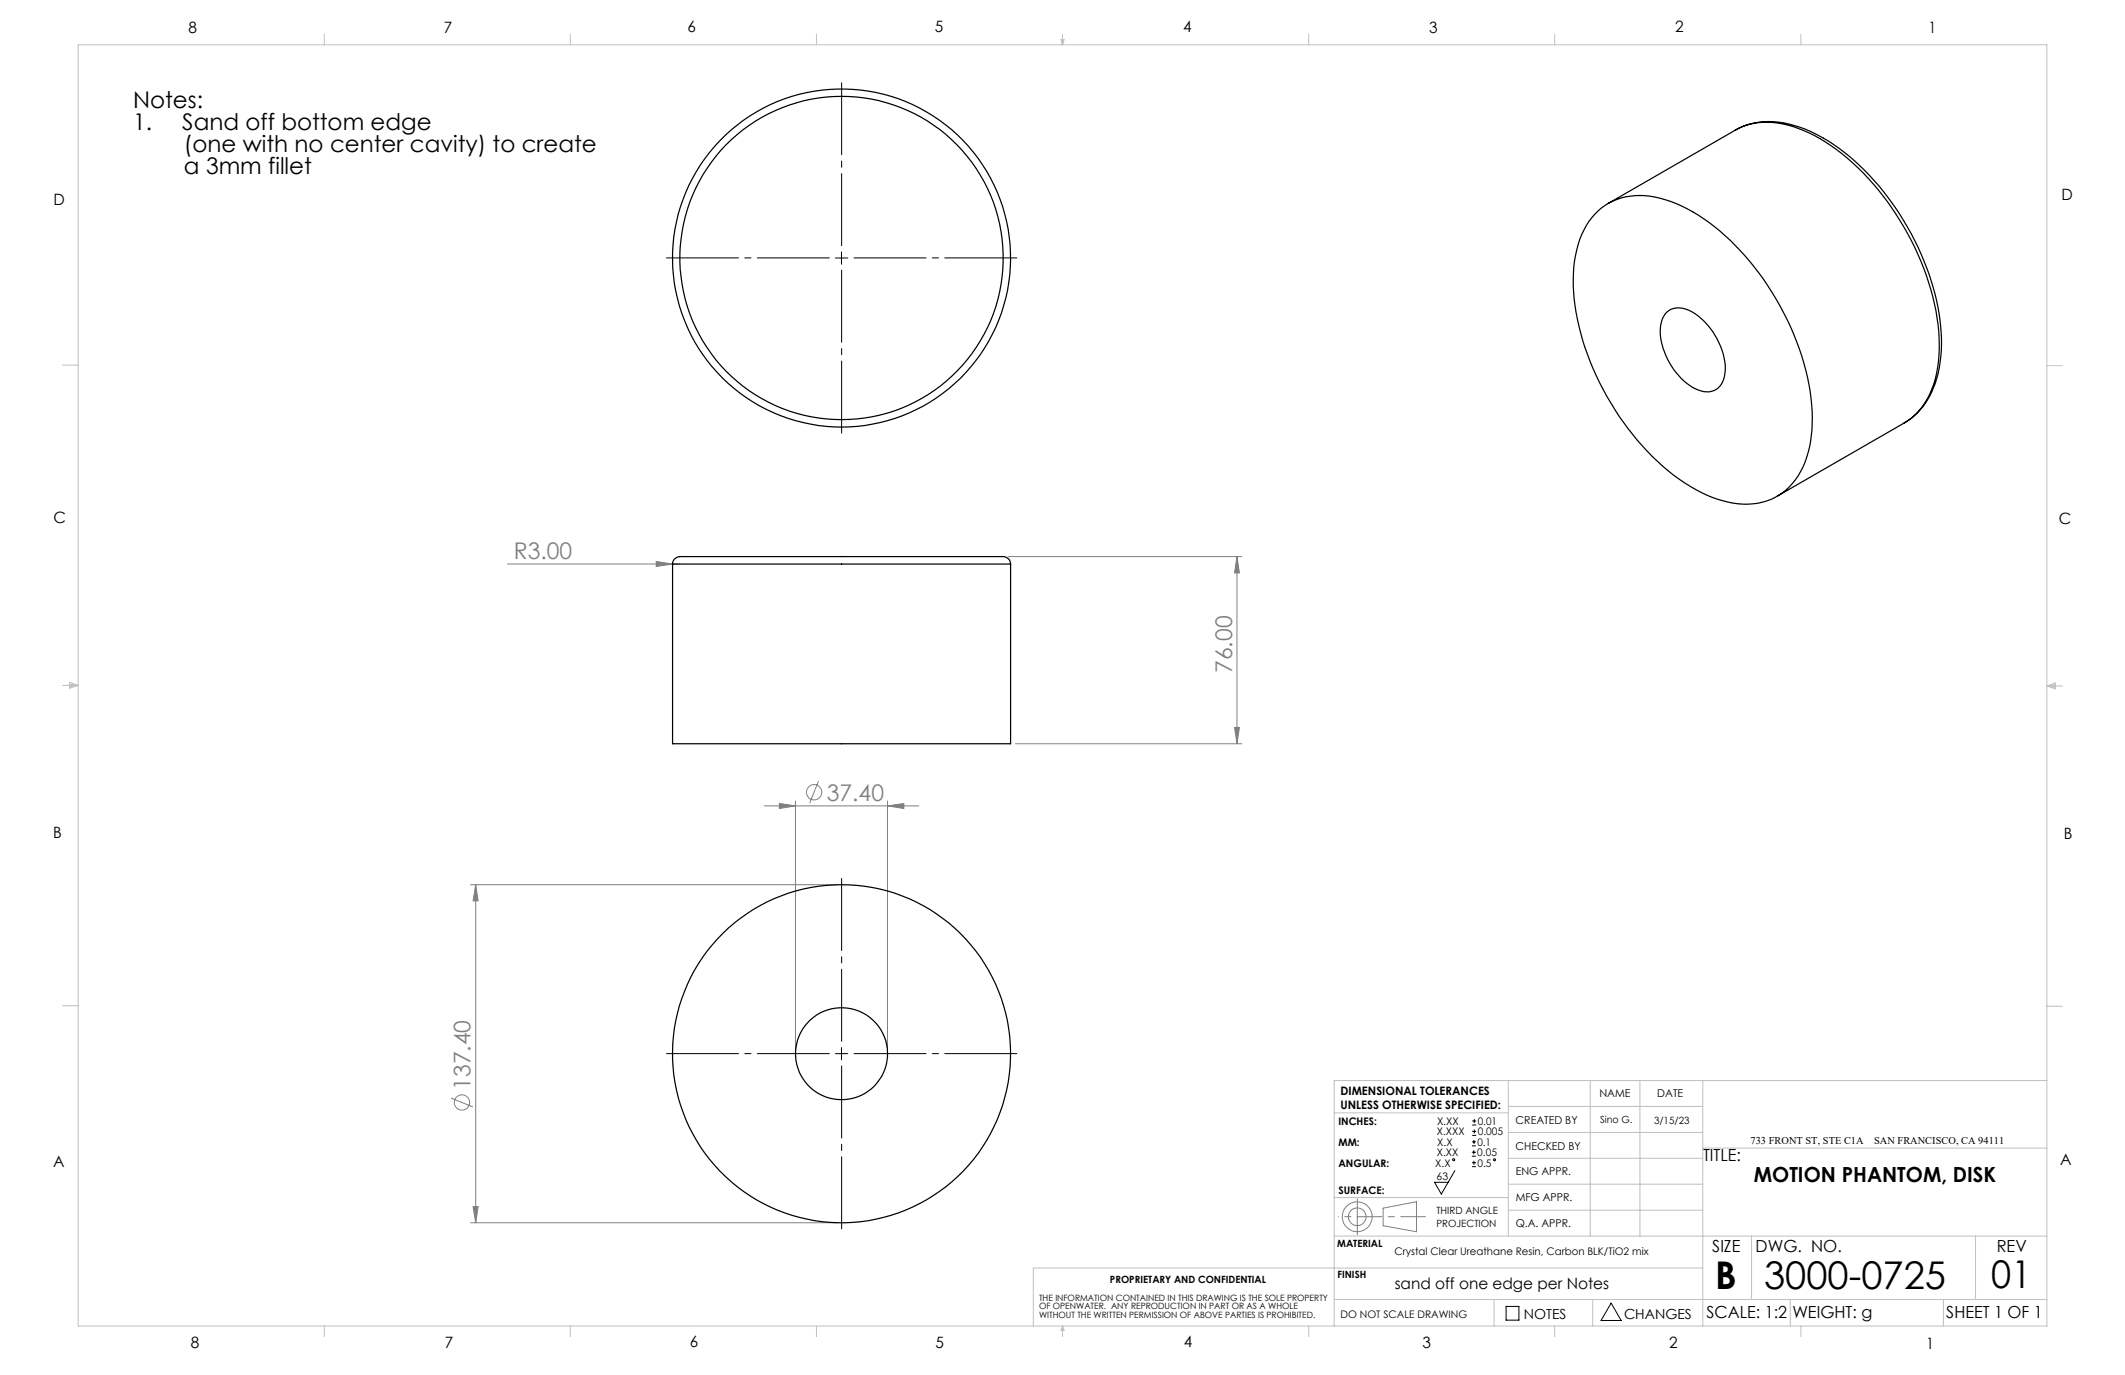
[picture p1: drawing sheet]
<svg xmlns="http://www.w3.org/2000/svg" width="432mm" height="279mm" viewBox="0 0 432 279" stroke-linecap="round" stroke-linejoin="round" font-family="sans-serif">
<g fill="none" stroke="#808080" stroke-width=".2">
<path d="M103.1 114.6h35M133.3 114.1l3.4 .5-3.4 .5zM204.9 113.1h47.4M251.4 113.1l.4 3.3h-.9zM251.4 113.1v38M166.3 158.7l-1.8 4.5M206.3 151.1h46M250.9 147.8h.9l-.4 3.3zM95.6 179.8h74.4M96.7 179.8l.5 3.3h-1.1zM96.7 179.8v68.7M155.3 163.8h31.4"/>
<path d="M158.4 163.3l3.2 .5-3.2 .5zM161.6 162.8v50.3M180.3 163.8l3.4-.5v1zM180.3 162.8v50.3M91.7 223.1l4.4 1.8M95.6 248.5h74.4M96.1 245.2h1.1l-.5 3.3zM281.1 245.5l6.7-1.3v6.1l-6.7-1.2z"/>
<circle cx="165.4" cy="161" r="1.56"/>
<circle cx="93.9" cy="224" r="1.55"/>
<circle cx="275.8" cy="247.3" r="1.8"/>
<circle cx="275.8" cy="247.3" r="3"/>
</g>
<g fill="none" stroke="#000" stroke-width=".2">
<path d="M169.8 52.4h2.5M171 51.2v2.5M169.8 214.1h2.5M171 212.9v2.5M295.6 237.9l-2.7 4.7-1.4-2.4h2.8M299.1 234.9h.8M299.1 234.1h.8M299.1 232.8h.8M299.1 232h.8M299.1 237.1h.8M299.1 236.3h.8M299.2 228.6h.8"/>
<path d="M299.2 227.8h.8M299.2 230.7h.8M299.2 229.9h.8M299.5 233.8v.8M299.5 231.6v.8M299.5 235.9v.8M299.6 227.4v.8M299.6 229.5v.8M306 265.5h2.6v2.8h-2.6zM327.4 264.8l2 3.5h-4.1z"/>
<circle cx="295.4" cy="235.7" r=".2"/>
<circle cx="303.7" cy="235.7" r=".2"/>
</g>
<path d="M168.5 52.4h-33.1M171 49.9v-33.1M171 54.9v33.1M173.5 52.4h33.1M168.5 214.1h-33.1M171 211.6v-33.1M171 216.6v33.1M173.5 214.1h33.1" fill="none" stroke="#000" stroke-width=".2" stroke-dasharray="15.2 1.3 1.3 1.3" stroke-dashoffset=".6"/>
<path d="M275.8 247.2h13.8" fill="none" stroke="#808080" stroke-width=".2" stroke-dasharray="15.2 1.3 1.3 1.3" stroke-dashoffset="10.2"/>
<path d="M275.8 247.2v-3.6M275.8 247.2v3.7" fill="none" stroke="#808080" stroke-width=".2" stroke-dasharray="15.2 1.3 1.3 1.3"/>
<path d="M275.8 247.2h-3.8" fill="none" stroke="#808080" stroke-width=".2" stroke-dasharray="15.2 1.3 1.3 1.3" stroke-dashoffset="15.2"/>
<g fill="none" stroke="#c0c0c0" stroke-width=".2">
<path d="M15.9 9.1h400v260.4h-400zM65.9 6.9v2.2M115.9 6.9v2.2M165.9 6.9v2.2M215.6 8h.6l-.3 1.1zM215.7 8l.2 1.1M215.9 6.9v2.2M216 8l-.1 1.1M265.9 6.9v2.2M315.9 6.9v2.2M365.9 6.9v2.2M12.7 74.2h3.2"/>
<path d="M415.9 74.3h3.2M12.7 139.3h3.2M14.2 139.1l1.7 .2M14.2 138.7l1.7 .6-1.7 .5zM15.9 139.3l-1.7 .3M415.9 139.4h3.2M415.9 139.4l1.8-.6v1.2zM415.9 139.4l1.8 .3M417.7 139.2l-1.8 .2M12.7 204.4h3.2M306.5 219.6v31.6M323.1 219.6v31.6"/>
<path d="M333.2 219.6v31.6M346 219.6v49.9M415.9 204.5h3.2M415.9 219.6h-144.8v49.9M271.1 226.1h35.4M306.5 235.4h39.5M306.5 230.1h39.5M306.5 224.8h39.5M346 233.3h69.9M271.1 251.2h144.8M271.1 243.3h35.4M306.5 245.9h39.5"/>
<path d="M306.5 240.6h39.5M346 257.7h-136v11.8M355.9 251.2v12.9M401.4 251.2v12.9M65.9 269.5v2.1M115.9 269.5v2.1M165.9 269.5v2.1M215.9 269.5v2.1M215.9 269.5l.3 .8h-.6zM265.9 269.5v2.1M271.1 264.1h144.8M303.6 264.1v5.4"/>
<path d="M315.9 269.5v2.1M323.6 264.1v5.4M363.8 264.1v5.4M365.9 269.5v2.1M394.9 264.1v5.4"/>
</g>
<g fill="#808080">
<path d="M133.3 114.1l3.4 .5-3.4 .5z"/>
<path d="M158.4 163.3l3.2 .5-3.2 .5zM180.3 163.8l3.4-.5v1z"/>
<path d="M250.9 147.8h.9l-.4 3.3zM251.4 113.1l.4 3.3h-.9z"/>
<path d="M96.7 179.8l.5 3.3h-1.1zM96.1 245.2h1.1l-.5 3.3z"/>
</g>
<g fill="none" stroke="#000" stroke-width=".25">
<path d="M352.6 26.5a15.4 15.4 0 0 1 13.1-.7 40.3 40.3 0 0 1 17.9 14.2 53.4 53.4 0 0 1 10.8 27.6 22.6 22.6 0 0 1-3.4 14.7l-1.9 2-2.2 1.7M352.6 26.5a14.7 14.7 0 0 1 12.7-.4 39.4 39.4 0 0 1 16.2 12.3 55.4 55.4 0 0 1 12.4 28.8 24.8 24.8 0 0 1-2.2 13.8 12.4 12.4 0 0 1-4.7 4.9M352.6 26.5l-25.8 14.8M324 43.6a12.8 12.8 0 0 1 13.4-3.3 33.7 33.7 0 0 1 15.3 9.7 55.2 55.2 0 0 1 15.4 32.2 23.6 23.6 0 0 1-2.7 14.5 12.4 12.4 0 0 1-13.3 5.5 31.9 31.9 0 0 1-16.3-9.4 55.4 55.4 0 0 1-16-33.4 23.2 23.2 0 0 1 3-14.4zM338.7 63.5a4.1 4.1 0 0 1 5-.2 14.4 14.4 0 0 1 6.9 12.1 4 4 0 0 1-3.3 4.2 8.5 8.5 0 0 1-6.7-3.9 13.2 13.2 0 0 1-3.1-9.9l.3-1.1zM387 85.9l-25.9 14.9M136.7 114.6a1.75 1.75 0 0 1 2.2-1.5h64.5a1.65 1.65 0 0 1 2 1.5M136.7 114.6v36.5h68.7v-36.5M136.7 114.6h68.7"/>
<circle cx="171" cy="52.4" r="32.8"/>
<circle cx="171" cy="52.4" r="34.4"/>
<circle cx="171" cy="214.1" r="9.3"/>
<circle cx="171" cy="214.1" r="34.3"/>
</g>
<g font-size="7.8">
<text x="348.5" y="261.9">B</text>
<text x="358.5" y="261.9">3000-0725</text>
<text x="404.6" y="261.8">01</text>
</g>
<g font-size="4.7">
<text x="27" y="21.9">Notes:</text>
<text x="27" y="26.4">1.</text>
<text x="37" y="26.4">Sand off bottom edge</text>
<text x="37.4" y="30.9">(one with no center cavity) to create</text>
<text x="37.4" y="35.4">a 3mm fillet</text>
</g>
<g font-size="4.7" fill="#808080">
<text x="104.4" y="113.6">R3.00</text>
<text x="250.4" y="136.7" transform="rotate(-90 250.4 136.7)">76.00</text>
<text x="168" y="162.7">37.40</text>
<text x="95.6" y="221.4" transform="rotate(-90 95.6 221.4)">137.40</text>
</g>
<text font-size="4.2" x="356.4" y="240.3">MOTION PHANTOM, DISK</text>
<g font-size="3.4">
<text x="346.1" y="235.9">TITLE:</text>
<text x="347.9" y="254.3">SIZE</text>
<text x="356.7" y="254.4">DWG. NO.</text>
<text x="405.7" y="254.5">REV</text>
<text x="346.8" y="267.9">SCALE: 1:2</text>
<text x="364.2" y="267.9">WEIGHT: g</text>
<text x="395.5" y="267.9">SHEET 1 OF 1</text>
</g>
<g font-size="3.2">
<text x="38.3" y="6.7">8</text>
<text x="90.2" y="6.7">7</text>
<text x="139.7" y="6.5">6</text>
<text x="190" y="6.5">5</text>
<text x="240.4" y="6.5">4</text>
<text x="290.4" y="6.7">3</text>
<text x="340.4" y="6.5">2</text>
<text x="391.9" y="6.7">1</text>
<text x="10.9" y="41.6">D</text>
<text x="418.9" y="40.7">D</text>
<text x="10.9" y="106.3">C</text>
<text x="418.4" y="106.4">C</text>
<text x="10.8" y="170.2">B</text>
<text x="419.4" y="170.6">B</text>
<text x="10.8" y="237.2">A</text>
<text x="418.6" y="236.8">A</text>
<text x="283.4" y="261.9">sand off one edge per Notes</text>
<text x="38.8" y="273.8">8</text>
<text x="90.4" y="273.8">7</text>
<text x="140.2" y="273.8">6</text>
<text x="190.1" y="273.9">5</text>
<text x="240.5" y="273.8">4</text>
<text x="289" y="273.9">3</text>
<text x="339.1" y="273.8">2</text>
<text x="391.4" y="274.1">1</text>
</g>
<g font-size="2.8">
<text x="309.6" y="268">NOTES</text>
<text x="330" y="268">CHANGES</text>
</g>
<g font-size="2.4">
<text x="272.4" y="222.5">DIMENSIONAL TOLERANCES</text>
<text x="272.4" y="225.3">UNLESS OTHERWISE SPECIFIED:</text>
</g>
<g font-size="2.2">
<text x="325" y="222.9">NAME</text>
<text x="336.8" y="222.9">DATE</text>
<text x="308" y="233.6">CHECKED BY</text>
<text x="308" y="228.4">CREATED BY</text>
<text x="308" y="238.8">ENG APPR.</text>
<text x="308" y="244">MFG APPR.</text>
<text x="308" y="249.3">Q.A. APPR.</text>
</g>
<g font-size="2.1">
<text x="272" y="228.6">INCHES:</text>
<text x="272" y="232.8">MM:</text>
<text x="292" y="230.7">X.XXX</text>
<text x="292" y="228.6">X.XX</text>
<text x="292.1" y="232.8">X.X</text>
<text x="300.2" y="232.8">0.1</text>
<text x="300.3" y="228.6">0.01</text>
<text x="300.3" y="230.7">0.005</text>
<text x="355.7" y="232.4">733 FRONT ST, STE C1A</text>
<text x="380.8" y="232.4">SAN FRANCISCO, CA 94111</text>
<text x="272" y="237">ANGULAR:</text>
<text x="291.6" y="237">X.X</text>
<text x="291.9" y="239.8">63</text>
<text x="292" y="234.9">X.XX</text>
<text x="300.2" y="234.9">0.05</text>
<text x="300.2" y="237">0.5</text>
<text x="272" y="242.6">SURFACE:</text>
<text x="283.3" y="255">Crystal Clear Ureathane Resin, Carbon BLK/TiO2 mix</text>
<text x="272.4" y="267.8">DO NOT SCALE DRAWING</text>
</g>
<g font-size="2">
<text x="325.1" y="228.3">Sino G.</text>
<text x="336.1" y="228.4">3/15/23</text>
<text x="291.9" y="246.8">THIRD ANGLE</text>
<text x="291.9" y="249.3">PROJECTION</text>
<text x="271.7" y="253.4">MATERIAL</text>
<text x="225.5" y="260.6">PROPRIETARY AND CONFIDENTIAL</text>
<text x="271.8" y="259.7">FINISH</text>
</g>
<g font-size="1.8">
<text x="211.1" y="264.3">THE INFORMATION CONTAINED IN THIS DRAWING IS THE SOLE PROPERTY</text>
<text x="211.1" y="266.1">OF OPENWATER. ANY REPRODUCTION IN PART OR AS A WHOLE</text>
<text x="211.1" y="267.8">WITHOUT THE WRITTEN PERMISSION OF ABOVE PARTIES IS PROHIBITED.</text>
</g>
</svg>
